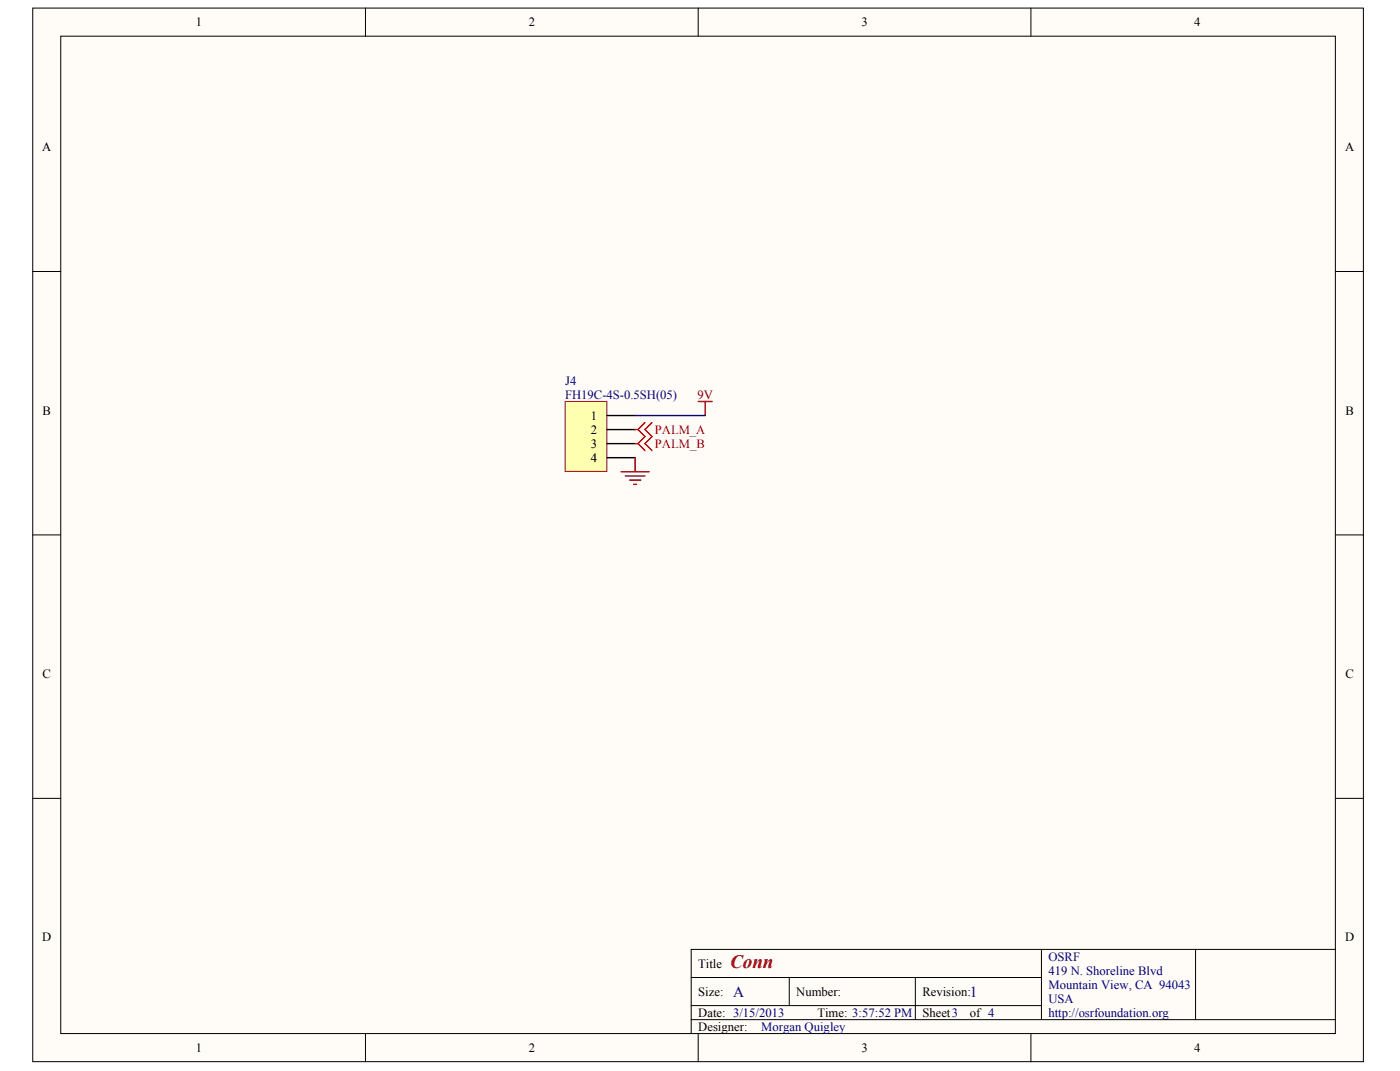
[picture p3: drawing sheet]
<svg xmlns="http://www.w3.org/2000/svg" width="271mm" height="207mm" viewBox="0 0 271 207" stroke-linecap="round" stroke-linejoin="round" font-family="sans-serif">
<g fill="#fffcf8" stroke="#000" stroke-width=".19">
<path d="M6.3 1.6h257.5v203.7h-257.5z"/>
<path d="M11.8 7h246.6v192.8h-246.6z"/>
</g>
<g fill="none" stroke="#000" stroke-width=".19">
<path d="M70.7 1.6v5.4M135.1 1.6v5.4M199.5 1.6v5.4M6.3 52.5h5.5M258.5 52.5h5.4M6.3 103.4h5.5M258.5 103.4h5.4M6.3 154.4h5.5M258.5 154.4h5.4M70.7 199.9v5.4M133.8 189h67.7M133.8 197.2h124.7"/>
<path d="M133.8 194.4h67.7M135.1 199.9v5.4M152.7 189v5.4M177.1 189v8.2M199.5 199.9v5.4M201.5 183.6v13.6M231.4 183.6h-97.6v16.3M258.5 183.6h-27.1v13.6"/>
</g>
<path d="M109.4 77.6h8v13.6h-8z" fill="#ffffb0" stroke="#800000" stroke-width=".19"/>
<path d="M117.5 80.3h5.4M117.5 83.1h5.4M117.5 85.8h5.4M117.5 88.5h5.4" fill="none" stroke="#000" stroke-width=".27"/>
<path d="M135.1 77.6h2.7M136.5 77.6v2.7M120.2 91.2h5.4M121 92h3.8M121.8 92.8h2.2M122.6 93.7h.6M122.9 88.5v2.7" fill="none" stroke="#800000" stroke-width=".27"/>
<path d="M122.9 83.1h.6M122.9 85.8h.6M123.5 83.1l1.3 1.3-1.3 1.4M123.5 85.8l1.3 1.3M124.8 81.7l-1.3 1.4M126.2 81.7l-1.4 1.4 1.4 1.3-1.4 1.4 1.4 1.3" fill="none" stroke="#f00" stroke-width=".27"/>
<path d="M122.9 80.3h13.6" fill="none" stroke="#000080" stroke-width=".27"/>
<text font-size="3.7" fill="#800000" x="141.3" y="187.1">Conn</text>
<g font-size="3" fill="#000080">
<text x="141.9" y="192.7">A</text>
<text x="187.7" y="192.7">1</text>
</g>
<g font-size="2.4">
<text x="37.9" y="5.1">1</text>
<text x="102.3" y="5.1">2</text>
<text x="166.7" y="5.1">3</text>
<text x="231.1" y="5.1">4</text>
<text x="8.1" y="29.2">A</text>
<text x="260.3" y="29.2">A</text>
<text x="8.2" y="80.1">B</text>
<text x="114.4" y="81.2">1</text>
<text x="114.4" y="83.9">2</text>
<text x="260.4" y="80.1">B</text>
<text x="114.4" y="86.6">3</text>
<text x="114.4" y="89.3">4</text>
<text x="8.2" y="131.1">C</text>
<text x="260.4" y="131.1">C</text>
<text x="8.1" y="182">D</text>
<text x="260.3" y="182">D</text>
<text x="135.1" y="187.1">Title</text>
<text x="135.1" y="192.6">Size:</text>
<text x="135.1" y="196.6">Date: 3/15/2013</text>
<text x="154.1" y="192.6">Number:</text>
<text x="158.2" y="196.6">Time: 3:57:52 PM</text>
<text x="178.5" y="192.6">Revision:</text>
<text x="178.5" y="196.6">Sheet3</text>
<text x="187.7" y="196.6">of 4</text>
<text x="37.9" y="203.4">1</text>
<text x="102.3" y="203.4">2</text>
<text x="135.1" y="199.4">Designer:</text>
<text x="166.7" y="203.4">3</text>
<text x="231.1" y="203.4">4</text>
</g>
<g font-size="2.4" fill="#000080">
<text x="109.4" y="74.4">J4</text>
<text x="109.4" y="77.1">FH19C-4S-0.5SH(05)</text>
<text x="202.9" y="185.8">OSRF</text>
<text x="202.9" y="188.5">419 N. Shoreline Blvd</text>
<text x="202.9" y="191.2">Mountain View, CA 94043</text>
<text x="202.9" y="193.9">USA</text>
<text x="202.9" y="196.6">http://osrfoundation.org</text>
<text x="147.3" y="199.4">Morgan Quigley</text>
</g>
<text font-size="2.4" fill="#800000" x="135" y="77.1">9V</text>
<g font-size="2.4" fill="#f00">
<text x="126.7" y="83.9">PALM_A</text>
<text x="126.7" y="86.6">PALM_B</text>
</g>
</svg>
